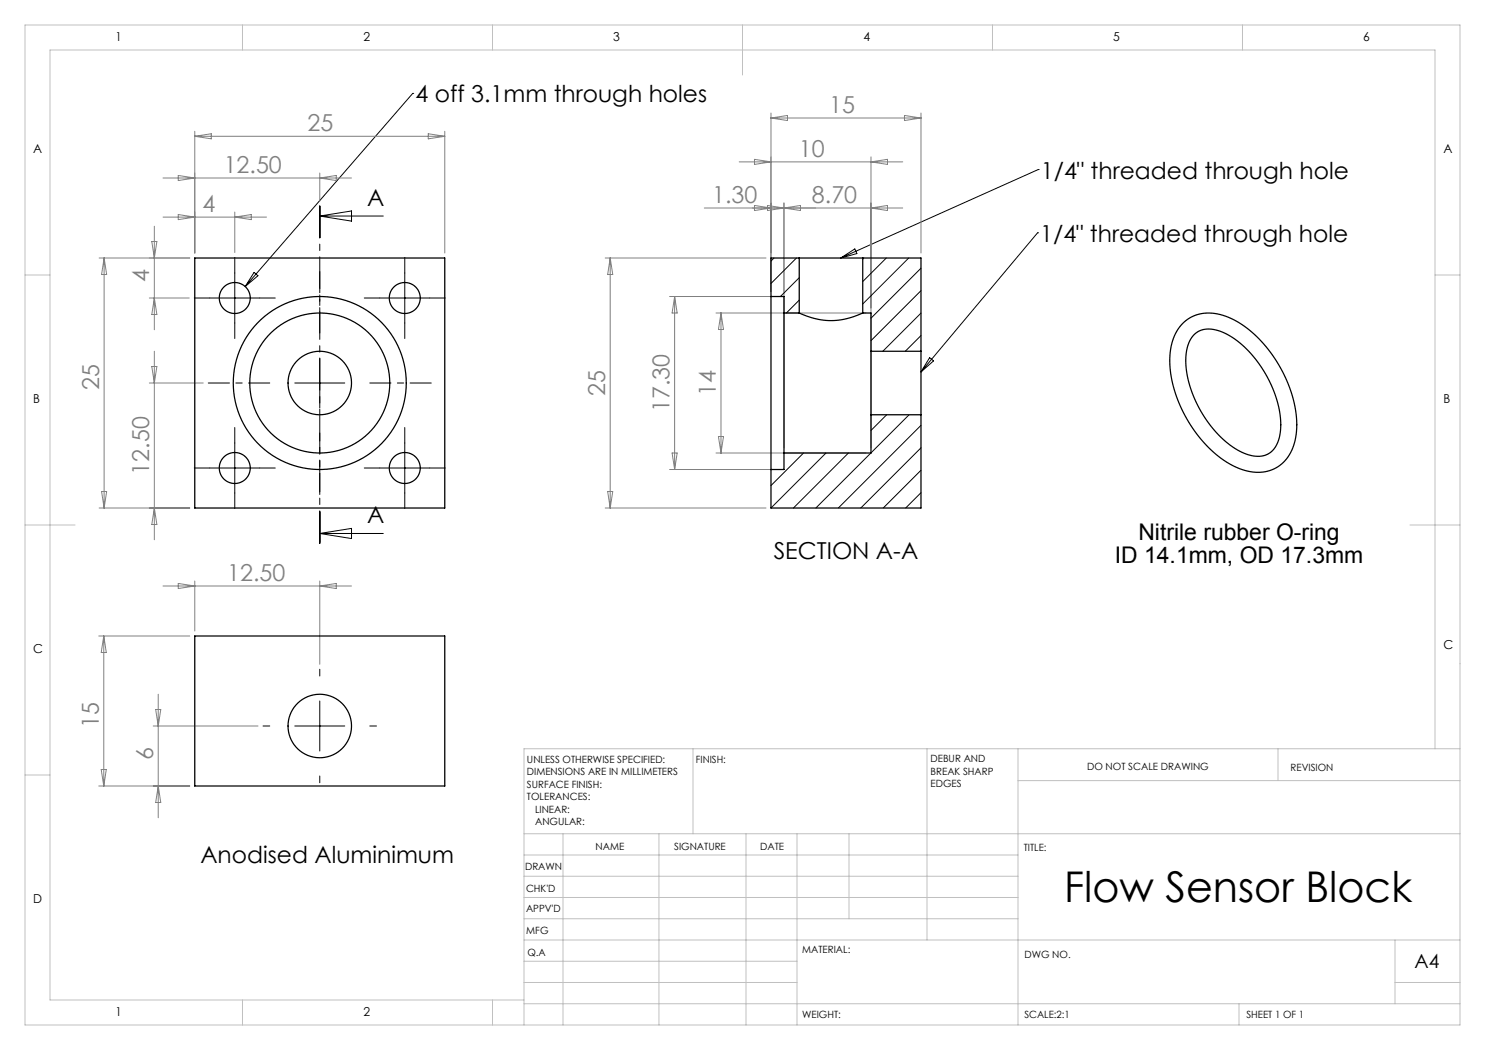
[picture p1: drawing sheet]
<svg xmlns="http://www.w3.org/2000/svg" width="297mm" height="210mm" viewBox="0 0 297 210" stroke-linecap="round" stroke-linejoin="round" font-family="sans-serif">
<g fill="none" stroke="#000" stroke-width=".2" stroke-dasharray="15.2 1.3 1.3 1.3">
<path d="M42 59.6h-3.1M47 54.6v-3.1M52 59.6h3.1M76 59.6h-3.1M81 54.6v-3.1M86 59.6h3.1M47 64.6v3.1M81 64.6v3.1M42 93.6h-3.1M47 88.6v-3.1M47 98.6v3.1M52 93.6h3.1"/>
<path d="M76 93.6h-3.1M81 88.6v-3.1M81 98.6v3.1M86 93.6h3.1M64 135.2v-1.3M54 145.2h-1.4M64 155.2v1.4M74 145.2h1.3"/>
</g>
<path d="M54 76.6h-12.3M64 66.6v-12.3M74 76.6h12.3M64 86.6v12.3" fill="none" stroke="#000" stroke-width=".2" stroke-dasharray="15.2 1.3 1.3 1.3" stroke-dashoffset="11"/>
<path d="M63.9 41.2v6.4M64 41.2v67.5M64 41.2v6.4M63.9 108.7v-6.4M64 108.7v-6.4" fill="none" stroke="#000" stroke-width=".2" stroke-dasharray="6.3 1.3 1.3 1.3"/>
<g fill="none" stroke="#000" stroke-width=".2">
<path d="M82.5 18.7h.1M82.5 18.7l-33.5 38.6M207.6 33.9h.1M207.6 33.9l-39.4 17.7M42 59.6h10M47 54.6v10M50.8 54.5l.8 .6-2.6 2.2zM64 43.2h12.7M64 43.2l6.3-1v2zM76 59.6h10M81 54.6v10M154.8 51.6l-.6 .6"/>
<path d="M159.3 51.6l-5.1 5.1M159.8 55.5l-3.7 3.8M168.2 51.6l2.8-1.8 .4 .9zM172.8 51.6l-.3 .2M177.3 51.6l-4.8 4.7M181.7 51.6l-9.2 9.2M184.2 53.6l-10 10M184.2 58.1l-10 10M207.5 46.6h.1M207.5 46.6l-23.3 27.8M59 76.6h10M64 71.6v10"/>
<path d="M159.8 60l-2.5 2.6M184.2 67.1l-3.1 3.2M184.2 62.6l-7.6 7.7M185.9 71.5l.8 .7-2.5 2.2zM42 93.6h10M47 88.6v10M76 93.6h10M81 88.6v10M160.7 90.6l-6.5 6.5M165.2 90.6l-11 11M169.7 90.6l-11 11M177.3 83l-3.1 3.1"/>
<path d="M181.8 83l-18.6 18.6M184.2 85.1l-16.5 16.5M184.2 89.6l-12 12M184.2 94.1l-7.6 7.5M184.2 98.5l-3.1 3.1M64 106.7l6.3-1v2zM64 106.7h12.7M59 145.2h10M64 140.2v10"/>
</g>
<g fill="none" stroke="#808080" stroke-width=".2">
<path d="M32.6 35.6h37.7M35.7 35.1l3.3 .5-3.3 .5zM39 26.3v24.3M39 27.3h50M39 27.3l3.3-.5v1zM64 34.6v5.6M64 35.6l3.3-.5v1zM85.7 26.8l3.3 .5-3.3 .5zM89 26.3v24.3M147.8 32.4h32.7M150.9 31.9l3.3 .5-3.3 .5zM154.2 22.6v35.7"/>
<path d="M154.2 23.6h30M154.2 23.6l3.3-.5v1zM174.2 31.4v58.2M174.2 32.4l3.3-.5v1zM180.9 23.1l3.3 .5-3.3 .5zM184.2 22.6v28M19.8 51.6h18.2M20.8 51.6v50M20.8 51.6l.5 3.3h-1zM29.9 59.6h8M30.4 48.3h1l-.5 3.3zM30.9 45.3v20.7"/>
<path d="M30.9 59.6l.5 3.3h-1zM32.6 43.4h20.7M35.7 42.9l3.3 .5-3.3 .5zM47 42.4v8.1M47 43.4l3.3-.5v1zM121 51.6h32.2M122 51.6l.5 3.3h-1zM122 51.6v50M133.9 59.3h21.9M134.9 59.3v34.6M134.9 59.3l.5 3.3h-1zM140.9 41.6h39.6"/>
<path d="M150.9 41.1l3.3 .5-3.3 .5zM153.5 41.1l6.6 1v-1l-6.6 1zM156.8 40.6v49M174.2 41.6l3.3-.5v1zM29.9 76.6h10.8M30.4 73.3h1l-.5 3.3zM30.9 70.3v37.7M143.2 62.6h30M144.2 62.6v28M144.2 62.6l.5 3.3h-1zM20.3 98.3h1l-.5 3.3zM121.5 98.3h1l-.5 3.3z"/>
<path d="M133.9 93.9h21.9M134.4 90.6h1l-.5 3.3zM143.2 90.6h30M143.7 87.3h1l-.5 3.3zM19.8 101.6h18.2M30.9 101.6l.5 3.3h-1zM32.6 117.2h37.7M35.7 116.7l3.3 .5-3.3 .5zM39 116.2v10M64 116.2v16.7M64 117.2l3.3-.5v1zM121 101.6h32.2"/>
<path d="M19.8 127.2h18.2M20.8 127.2v30M20.8 127.2l.5 3.3h-1.1zM31.6 138.9v24.7M19.8 157.2h18.2M20.2 153.9h1.1l-.5 3.3zM30.6 145.2h21M31.1 141.9h1.1l-.6 3.3zM31.6 157.2l.6 3.3h-1.1z"/>
</g>
<g fill="none" stroke="#c0c0c0" stroke-width=".2">
<path d="M5 5h287v200h-287zM48.5 5v5M98.5 5v5M148.5 5v10M198.5 5v5M248.5 5v5M5 55h5M287 55h5M5 105h10M282 105h10M5 155h5M138.6 149.8v17"/>
<path d="M185.4 149.8v38.2M203.6 149.8v55.2M203.6 156.1h88.4M255.6 149.8v6.3M287 149.8v-139.8h-277v190h94.8M292 149.8h-187.2v55.2M104.8 166.8h187.2M104.8 179.5h98.8M104.8 175.3h98.8M104.8 171h98.8M112.6 166.8v38.2M131.8 166.8v38.2"/>
<path d="M149.2 166.8v38.2M159.4 166.8v38.2M169.8 166.8v17M104.8 183.8h98.8M104.8 196.5h54.6M104.8 192.3h54.6M104.8 188h187.2M279 196.5h13M279 188v12.8M48.5 200v5M98.5 200v5M104.8 200.8h187.2"/>
<path d="M247.8 200.8v4.2"/>
</g>
<g fill="none" stroke="#000" stroke-width=".25">
<path d="M39 51.6h50v50h-50zM154.2 59.3v34.6M154.2 59.3h2.6v3.3M159.8 51.6h12.7M159.8 51.6h-5.6v7.7M159.8 51.6v11M172.5 51.6h11.7v18.7M172.5 51.6v11M156.8 62.6v28M156.8 62.6h3M159.8 62.6a14 14 0 0 0 12.7 0M172.5 62.6h1.7v7.7"/>
<path d="M174.2 70.3v12.7M174.2 70.3h10M184.2 70.3v12.7M236.5 64.8a8 8 0 0 1 9.1-1.4 24.3 24.3 0 0 1 12 13.4 17.8 17.8 0 0 1 .9 12.8 7.5 7.5 0 0 1-10 4.3 22.5 22.5 0 0 1-11.8-11.3 20.7 20.7 0 0 1-2.3-13.9 8.9 8.9 0 0 1 2.1-3.9zM238.9 66.8a5 5 0 0 1 5.6-.4 21.3 21.3 0 0 1 10.3 11.9 14.5 14.5 0 0 1 .7 10.3 4.3 4.3 0 0 1-5.9 2.3 19.3 19.3 0 0 1-10.1-9.9 17.2 17.2 0 0 1-2-11.7 5.3 5.3 0 0 1 1.4-2.5zM156.8 90.6v3.3h-2.6M174.2 83v7.6h-17.4M174.2 83h10M184.2 83v18.6h-30v-7.7M39 127.2h50v30h-50z"/>
<circle cx="47" cy="59.6" r="3.1"/>
<circle cx="81" cy="59.6" r="3.1"/>
<circle cx="64" cy="76.6" r="6.4"/>
<circle cx="64" cy="76.6" r="14"/>
<circle cx="64" cy="76.6" r="17.3"/>
<circle cx="47" cy="93.6" r="3.1"/>
<circle cx="81" cy="93.6" r="3.1"/>
<circle cx="64" cy="145.2" r="6.4"/>
</g>
<text font-size="8.5" x="212.8" y="180.3">Flow Sensor Block</text>
<g font-size="4.7">
<text x="83.1" y="20.5">4 off 3.1mm through holes</text>
<text x="208.2" y="35.7">1/4&quot; threaded through hole</text>
<text x="73.4" y="41.2">A</text>
<text x="208.1" y="48.3">1/4&quot; threaded through hole</text>
<text x="73.4" y="104.7">A</text>
<text x="154.7" y="111.9">SECTION A-A</text>
<text x="40.1" y="172.6">Anodised Aluminimum</text>
</g>
<g font-size="4.7" fill="#808080">
<text x="165.8" y="22.6">15</text>
<text x="61.5" y="26.2">25</text>
<text x="44.7" y="34.6">12.50</text>
<text x="159.8" y="31.4">10</text>
<text x="142.4" y="40.6">1.30</text>
<text x="162.4" y="40.6">8.70</text>
<text x="40.5" y="42.4">4</text>
<text x="29.9" y="56.3" transform="rotate(-90 29.9 56.3)">4</text>
<text x="19.8" y="78.1" transform="rotate(-90 19.8 78.1)">25</text>
<text x="121" y="79.2" transform="rotate(-90 121 79.2)">25</text>
<text x="133.9" y="82.5" transform="rotate(-90 133.9 82.5)">17.30</text>
<text x="143.2" y="79.2" transform="rotate(-90 143.2 79.2)">14</text>
<text x="29.9" y="94.9" transform="rotate(-90 29.9 94.9)">12.50</text>
<text x="45.5" y="116.2">12.50</text>
<text x="19.7" y="145.7" transform="rotate(-90 19.7 145.7)">15</text>
<text x="30.6" y="152" transform="rotate(-90 30.6 152)">6</text>
</g>
<g font-size="4.6">
<text x="223" y="112.7">ID 14.1mm, OD 17.3mm</text>
<text x="227.7" y="108.1">Nitrile rubber O-ring</text>
</g>
<text font-size="3.9" x="282.9" y="193.6">A4</text>
<g font-size="2.5">
<text x="23.1" y="8.2">1</text>
<text x="72.7" y="8.2">2</text>
<text x="122.7" y="8.2">3</text>
<text x="172.7" y="8.2">4</text>
<text x="222.7" y="8.2">5</text>
<text x="272.7" y="8.2">6</text>
<text x="6.7" y="30.7">A</text>
<text x="288.7" y="30.7">A</text>
<text x="6.7" y="80.7">B</text>
<text x="288.7" y="80.7">B</text>
<text x="6.7" y="130.7">C</text>
<text x="288.7" y="129.7">C</text>
<text x="6.7" y="180.7">D</text>
<text x="23.1" y="203.2">1</text>
<text x="72.7" y="203.2">2</text>
</g>
<g font-size="2">
<text x="105.4" y="152.6">UNLESS OTHERWISE SPECIFIED:</text>
<text x="105.4" y="155.1">DIMENSIONS ARE IN MILLIMETERS</text>
<text x="139.2" y="152.6">FINISH:</text>
<text x="186.1" y="152.5">DEBUR AND</text>
<text x="186.1" y="155">BREAK SHARP</text>
<text x="217.4" y="154">DO NOT SCALE DRAWING</text>
<text x="258.1" y="154.2">REVISION</text>
<text x="105.4" y="157.6">SURFACE FINISH:</text>
<text x="105.4" y="160.1">TOLERANCES:</text>
<text x="186.1" y="157.5">EDGES</text>
<text x="107" y="162.6">LINEAR:</text>
<text x="107" y="165.1">ANGULAR:</text>
<text x="119.1" y="170">NAME</text>
<text x="134.8" y="169.9">SIGNATURE</text>
<text x="152" y="169.9">DATE</text>
<text x="204.8" y="170.2">TITLE:</text>
<text x="105" y="174.1">DRAWN</text>
<text x="105.2" y="178.3">CHK'D</text>
<text x="105.2" y="182.4">APPV'D</text>
<text x="105.3" y="186.8">MFG</text>
<text x="105.5" y="191.1">Q.A</text>
<text x="160.5" y="190.5">MATERIAL:</text>
<text x="204.9" y="191.6">DWG NO.</text>
<text x="160.4" y="203.5">WEIGHT:</text>
<text x="204.9" y="203.6">SCALE:2:1</text>
<text x="249.3" y="203.6">SHEET 1 OF 1</text>
</g>
</svg>
